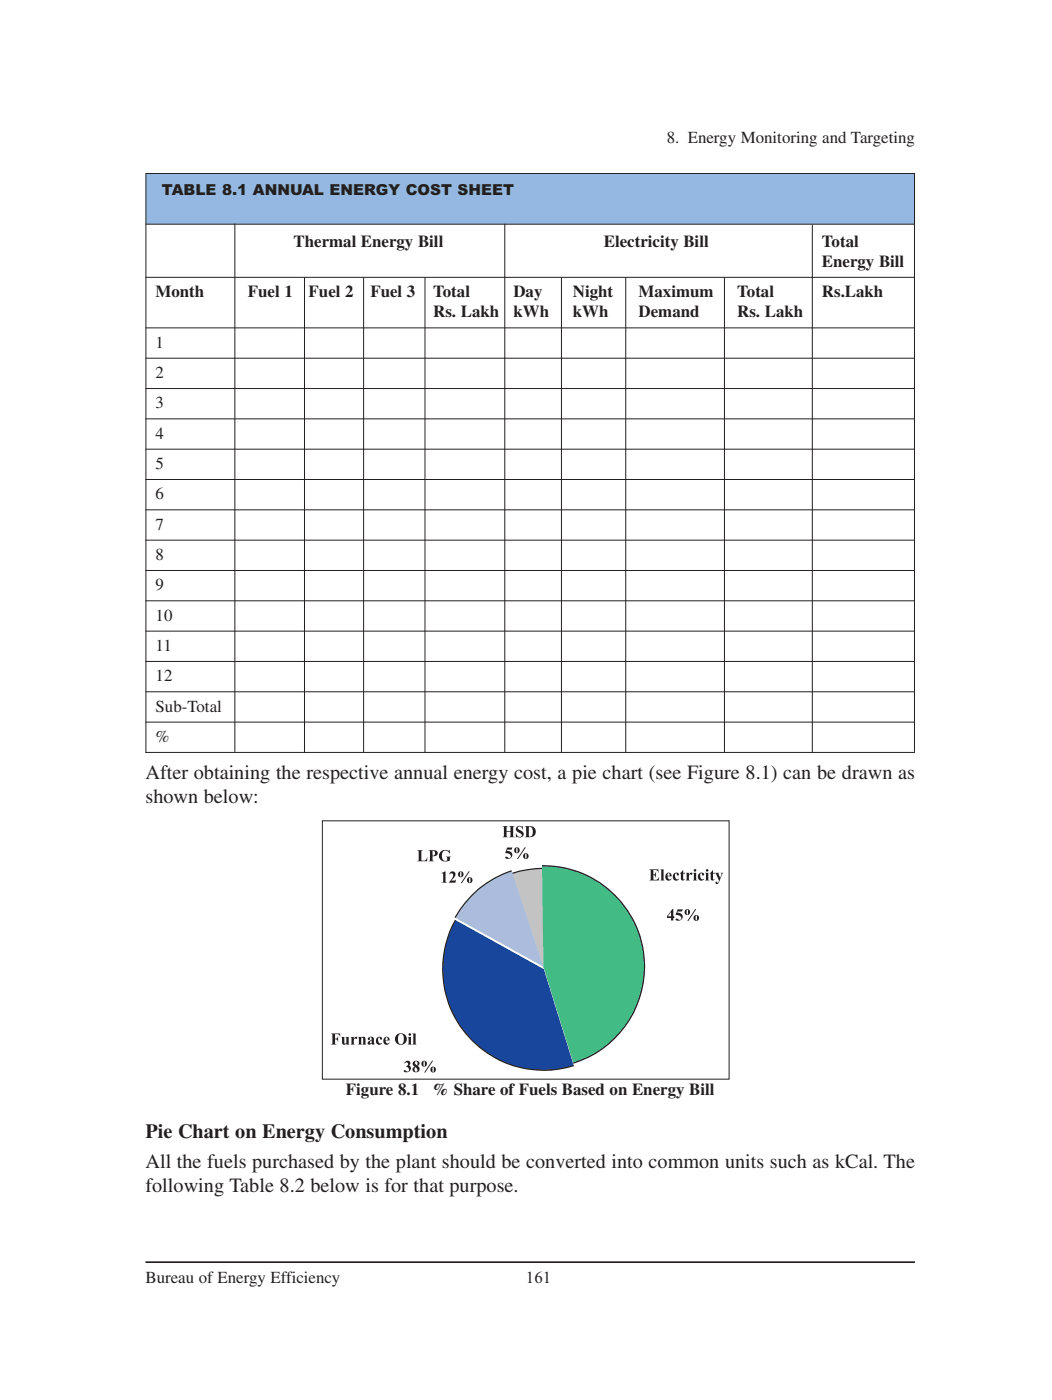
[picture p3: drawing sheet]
<svg xmlns="http://www.w3.org/2000/svg" width="220mm" height="293mm" viewBox="0 0 220 293" stroke-linecap="round" stroke-linejoin="round" font-family="sans-serif">
<path d="M30.4 264.3h161.1" fill="none" stroke="#231f20" stroke-width=".35"/>
<path d="M30.5 36.3h160.9v10.6h-160.9z" fill="#94b8e1"/>
<g fill="none" stroke="#231f20" stroke-width=".21">
<path d="M30.5 36.3h160.9v10.6h-160.9zM191.4 36.6v120.8M30.4 58.1h161.1M30.5 47v110.6M49.1 46.8v110.7M63.7 58v99.6M76.1 58.1v99.4M88.9 58.1v99.5M105.6 46.9v110.6M117.5 58.1v99.5M130.9 58.1v99.5M151.6 58v99.6"/>
<path d="M170 47v110.7M30.4 68.7h161.1M30.4 75h161.1M30.4 81.4h161.1M30.4 87.7h161.1M30.4 94.1h161.1M30.4 100.4h161.1M30.4 106.8h161.1M30.4 113.1h161.1M30.4 119.5h161.1M30.4 125.8h161.1M30.4 132.2h161.1"/>
<path d="M30.4 138.5h161.1M30.4 144.9h161.1M30.4 151.2h161.1M30.4 157.6h161.1"/>
</g>
<path d="M95.3 192.7l18.5 10.2 6.3 20.2a21.1 21.1 0 0 1-22.8-6.8 21.1 21.1 0 0 1-2-23.6z" fill-rule="evenodd" fill="#18469d"/>
<path d="M95.3 192.7a21.1 21.1 0 0 0 2 23.6 21.1 21.1 0 0 0 22.8 6.8" fill="none" stroke="#231f20" stroke-width=".25"/>
<path d="M107.2 182.9a22.6 22.6 0 0 1 6.3-1.1l.3 21.1z" fill-rule="evenodd" fill="#c3c3c3"/>
<path d="M113.5 181.8a22.6 22.6 0 0 0-6.3 1.1" fill="none" stroke="#231f20" stroke-width=".25"/>
<path d="M113.4 181.3a21.1 21.1 0 0 1 21.2 17.8 21.1 21.1 0 0 1-14.6 23.5l-6.3-20.2z" fill-rule="evenodd" fill="#42bb85"/>
<path d="M113.4 181.3a21.1 21.1 0 0 1 21.2 17.8 21.1 21.1 0 0 1-14.6 23.5" fill="none" stroke="#231f20" stroke-width=".25"/>
<path d="M98.8 187.5a20.7 20.7 0 0 1 8.3-5.2l6.6 20.1-18.5-10.2 1.1-1.7z" fill-rule="evenodd" fill="#acbcdd"/>
<path d="M107.1 182.3a21.2 21.2 0 0 0-11.9 9.9" fill="none" stroke="#231f20" stroke-width=".25"/>
<g fill="#231f20">
<path d="M135.8 182h2v.7a.8 .8 0 0 0-1.1-.5l.1 .9a.47 .47 0 0 0 .4-.5l.1 1.2-.2-.4-.4-.1v.8a.74 .74 0 0 0 1.3-.5l-.2 .8h-2l.3-.2 .1-.2v-1.8z" fill-rule="evenodd"/>
<path d="M138.2 182h.7v2.2l.1 .2h-.8l.2-.4v-1.8z" fill-rule="evenodd"/>
<path d="M139.4 183a.64 .64 0 0 1 .8-.2 .64 .64 0 0 1 .4 .7h-.9a.45 .45 0 0 0 .2 .6 .45 .45 0 0 0 .6-.2 .7 .7 0 0 1-1 .5 .7 .7 0 0 1-.3-1.1zM139.8 182.8l-.1 .6h.4v-.5z" fill-rule="evenodd"/>
<path d="M141.1 182.9a.48 .48 0 0 1 .7-.2 .48 .48 0 0 1 .1 .6h-.2l-.2-.5a.7 .7 0 0 0-.2 .8 .7 .7 0 0 0 .6 .5l.2-.1a.7 .7 0 0 1-1 .3 .7 .7 0 0 1-.3-.9z" fill-rule="evenodd"/>
<path d="M142.9 182.2l.1 .6h.3v.1h-.3v1.2l.1 .1 .2-.2a.42 .42 0 0 1-.5 .4 .42 .42 0 0 1-.3-.6v-.9h-.2z" fill-rule="evenodd"/>
<path d="M143.5 182.8h.7v.3l.2-.3a.25 .25 0 0 1 .4 0 .25 .25 0 0 1-.1 .4 .25 .25 0 0 1-.3-.1l-.2 .3v.6l.2 .4h-.9l.2-.4v-1z" fill-rule="evenodd"/>
<path d="M145.2 182.3a.27 .27 0 0 1 .5 0 .27 .27 0 0 1-.5 0zM145 182.8h.7v1.4l.2 .2h-.9l.2-.4v-1z" fill-rule="evenodd"/>
<path d="M146.4 182.9a.48 .48 0 0 1 .6-.2 .48 .48 0 0 1 .2 .6h-.2l-.2-.5a.7 .7 0 0 0-.3 .8 .7 .7 0 0 0 .7 .5l.1-.1a.7 .7 0 0 1-.9 .3 .7 .7 0 0 1-.3-.9z" fill-rule="evenodd"/>
<path d="M147.7 182.3a.27 .27 0 0 1 .5 0 .27 .27 0 0 1-.5 0zM147.5 182.8h.7v1.4l.2 .2h-.9l.2-.4v-1z" fill-rule="evenodd"/>
<path d="M149.1 182.2l.1 .6h.4v.1h-.4v1.2l.1 .1 .2-.2a.42 .42 0 0 1-.5 .4 .42 .42 0 0 1-.3-.6v-.9h-.2z" fill-rule="evenodd"/>
<path d="M149.6 182.8h.9l-.2 .1 .4 .9 .3-.8-.2-.2h.5l-.8 1.9a.38 .38 0 0 1-.4 .4 .38 .38 0 0 1-.4-.3 .23 .23 0 0 1 .3-.1 .23 .23 0 0 1 .1 .2l.4-.5z" fill-rule="evenodd"/>
<path d="M140.7 190.4h.2v1.5h.2v.3h-.2v.5h-.5v-.5h-.8v-.3zM140.4 191l-.7 .9h.7z" fill-rule="evenodd"/>
<path d="M141.8 190.4h1.1l-.2 .5h-.9l-.1 .2a.89 .89 0 0 1 1.1 1 .89 .89 0 0 1-1.4 .5 .22 .22 0 0 1 .1-.3 .22 .22 0 0 1 .3 .1 .43 .43 0 0 0 .7 .1 .43 .43 0 0 0-.2-.7l-.9-.2z" fill-rule="evenodd"/>
<path d="M145.5 190.4h.2l-1.7 2.4h-.2zM143.2 191a.61 .61 0 0 1 1.2 0 .61 .61 0 0 1-1.2 0zM143.8 190.5l-.1 .1a.71 .71 0 0 0 .1 .9 .74 .74 0 0 0 .1-1zM145.1 192.2a.61 .61 0 0 1 1.2 0 .61 .61 0 0 1-1.2 0zM145.6 191.7v.1a.63 .63 0 0 0 .1 .9l.1-.1a.71 .71 0 0 0-.1-.9z" fill-rule="evenodd"/>
<path d="M69.2 216.4h2v.7a.81 .81 0 0 0-1.1-.6v1a.57 .57 0 0 0 .6-.5v1.2l-.2-.5-.4-.1v1l.3 .1h-1.2l.3-.1 .1-.3-.1-1.6z" fill-rule="evenodd"/>
<path d="M71.4 217.1h.7v1.3l.1 .2 .3-.3v-1l-.2-.2h.7v1.4l.1 .2h-.6v-.2a.5 .5 0 0 1-.7 .2 .5 .5 0 0 1-.2-.6v-.8z" fill-rule="evenodd"/>
<path d="M73.4 217.1h.6v.4l.3-.3a.25 .25 0 0 1 .4 0 .25 .25 0 0 1-.1 .4 .25 .25 0 0 1-.4-.2l-.2 .4v.6l.2 .3h-.8l.2-.3v-1z" fill-rule="evenodd"/>
<path d="M74.9 217.1h.7v.2a.5 .5 0 0 1 .6-.2 .5 .5 0 0 1 .3 .7v.7l.2 .2h-.9l.2-.3v-1l-.1-.1-.3 .2v1l.1 .2h-.8l.2-.3v-1.1z" fill-rule="evenodd"/>
<path d="M77 217.3a.66 .66 0 0 1 .8-.2 .66 .66 0 0 1 .4 .6l.1 .8h.1a.33 .33 0 0 1-.3 .3 .33 .33 0 0 1-.3-.3 .42 .42 0 0 1-.6 .3 .42 .42 0 0 1-.2-.5l.8-.6a.31 .31 0 0 0 0-.4 .31 .31 0 0 0-.4 0h-.1a.25 .25 0 0 1 0 .4 .25 .25 0 0 1-.3 0 .25 .25 0 0 1 0-.4zM77.6 218l-.2 .3 .2 .2 .2-.1v-.6z" fill-rule="evenodd"/>
<path d="M79 217.2a.48 .48 0 0 1 .6-.2 .48 .48 0 0 1 .2 .7l-.2-.1-.2-.4a.7 .7 0 0 0-.3 .8 .7 .7 0 0 0 .7 .5l.1-.2a.7 .7 0 0 1-.9 .4 .7 .7 0 0 1-.3-.9z" fill-rule="evenodd"/>
<path d="M80.4 217.3a.64 .64 0 0 1 .8-.1 .64 .64 0 0 1 .4 .7h-.9a.45 .45 0 0 0 .2 .6 .45 .45 0 0 0 .6-.2 .7 .7 0 0 1-1 .4 .7 .7 0 0 1-.3-1zM80.8 217.2l-.1 .6h.4v-.5z" fill-rule="evenodd"/>
<path d="M82.7 217.6a1.23 1.23 0 0 1 2.4 0 1.23 1.23 0 0 1-2.4 0zM83.5 216.6a1.61 1.61 0 0 0 .2 2 .76 .76 0 0 0 .8-1 .72 .72 0 0 0-.1-.8 .72 .72 0 0 0-.9-.2z" fill-rule="evenodd"/>
<path d="M85.5 216.6a.27 .27 0 0 1 .5 0 .27 .27 0 0 1-.5 0zM85.3 217.1h.7v1.4l.2 .2h-.9l.2-.3v-1.1z" fill-rule="evenodd"/>
<path d="M86.3 216.4h.7v2.1l.2 .2h-.9l.2-.3v-1.8z" fill-rule="evenodd"/>
<path d="M84.8 222.4a.55 .55 0 0 1 .8-.2 .55 .55 0 0 1 0 .9 .82 .82 0 0 1 .1 1.2 .82 .82 0 0 1-1.2 0v-.1a.38 .38 0 0 1 .6 .2 .48 .48 0 0 0 .5-.5 .48 .48 0 0 0-.5-.5l-.2-.1a.44 .44 0 0 0 .5-.4 .44 .44 0 0 0-.4-.4l-.4 .2z" fill-rule="evenodd"/>
<path d="M86.5 222.3a.66 .66 0 0 1 .9-.2 .66 .66 0 0 1 .3 .9l-.3 .2a.73 .73 0 0 1 0 1.3 .73 .73 0 0 1-1.1-.7l.5-.4a.65 .65 0 0 1-.3-1.1zM86.9 222.3a.46 .46 0 0 0 .4 .7 .41 .41 0 0 0 .1-.5 .41 .41 0 0 0-.5-.2zM86.9 223.5l-.1 .2a.38 .38 0 0 0 0 .6 .38 .38 0 0 0 .5-.1 .7 .7 0 0 0-.4-.7z" fill-rule="evenodd"/>
<path d="M90.4 222.1h.2l-1.6 2.5h-.2zM88.1 222.7a.65 .65 0 0 1 1.3 0 .65 .65 0 0 1-1.3 0zM88.7 222.2l-.1 .2a.71 .71 0 0 0 .2 .9 .74 .74 0 0 0 .1-1zM90 223.9a.61 .61 0 0 1 1.2 0 .61 .61 0 0 1-1.2 0zM90.6 223.5l-.1 .1a.63 .63 0 0 0 .2 .9l.1-.2a.71 .71 0 0 0-.2-.9z" fill-rule="evenodd"/>
<path d="M87.3 178h1.2l-.3 .3v1.7a.78 .78 0 0 0 1.2-.5v.8h-2.1l.3-.1v-.3v-1.6z" fill-rule="evenodd"/>
<path d="M89.7 178h1a.67 .67 0 0 1 .9 .6 .67 .67 0 0 1-.8 .7h-.3v.8l.3 .2h-1.1l.2-.1 .1-.3v-1.6zM90.5 178.2v1a.5 .5 0 0 0 .6-.5 .5 .5 0 0 0-.6-.5z" fill-rule="evenodd"/>
<path d="M92.2 178.3a2 2 0 0 1 1.8-.2l.1-.1v.8a.86 .86 0 0 0-1-.7 .86 .86 0 0 0-.6 1.1 .81 .81 0 0 0 .2 .9 .81 .81 0 0 0 .9 .1v-.7l-.3-.1h1.1l-.3 .2v.6a1.39 1.39 0 0 1-1.6 0 1.39 1.39 0 0 1-.6-1.5z" fill-rule="evenodd"/>
<path d="M92.3 182.9l.9-.4v2.1l.4 .2h-1.3l.4-.2v-1.4a.23 .23 0 0 0-.1-.3 .23 .23 0 0 0-.3 0z" fill-rule="evenodd"/>
<path d="M94.3 182.6a.67 .67 0 0 1 .9 .1 .67 .67 0 0 1-.1 1l-.7 .7h.8l.2-.2-.1 .6h-1.4a1.7 1.7 0 0 0 .8-1.8l-.3-.1-.4 .2z" fill-rule="evenodd"/>
<path d="M98.1 182.5h.2l-1.7 2.4h-.2zM95.8 183.1a.61 .61 0 0 1 1.2 0 .61 .61 0 0 1-1.2 0zM96.4 182.6l-.1 .1a.7 .7 0 0 0 .1 .9 .74 .74 0 0 0 .1-1zM97.7 184.3a.61 .61 0 0 1 1.2 0 .61 .61 0 0 1-1.2 0zM98.2 183.8v.1a.63 .63 0 0 0 .1 .9l.1-.1a.71 .71 0 0 0-.1-.9z" fill-rule="evenodd"/>
<path d="M105.1 173h1.2l-.3 .2v.8h.8v-.8l-.3-.2h1.2l-.3 .1v.3v1.7l.3 .2h-1.2l.3-.2v-.9h-.8v.9l.3 .2h-1.2l.3-.1v-.3v-1.7z" fill-rule="evenodd"/>
<path d="M108.2 173.1a.96 .96 0 0 1 1.1 0l.1-.2v.8a.62 .62 0 0 0-.4-.6 .62 .62 0 0 0-.7 .3l.2 .3a1.18 1.18 0 0 1 1.1 1.1 1.17 1.17 0 0 1-1.5 .5l-.1 .1v-.9a.74 .74 0 0 0 .4 .6 .74 .74 0 0 0 .8-.1 .65 .65 0 0 0-.7-.7 .72 .72 0 0 1-.3-1.2z" fill-rule="evenodd"/>
<path d="M109.8 173h1a1.17 1.17 0 0 1 1.3 1.1 1.17 1.17 0 0 1-1.3 1.2h-1l.2-.1 .1-.3v-1.7zM110.7 173.1v2a.53 .53 0 0 0 .6 0 .53 .53 0 0 0 .2-.6 .95 .95 0 0 0-.8-1.4z" fill-rule="evenodd"/>
<path d="M106.1 177.5h1.1l-.2 .4h-.9l-.1 .2a.88 .88 0 0 1 1.2 1.1 .88 .88 0 0 1-1.5 .5 .22 .22 0 0 1 .1-.3 .22 .22 0 0 1 .3 .1 .43 .43 0 0 0 .8 0 .43 .43 0 0 0-.3-.7l-.9-.2z" fill-rule="evenodd"/>
<path d="M109.8 177.4h.2l-1.6 2.5h-.2zM107.6 178a.61 .61 0 0 1 1.2 0 .61 .61 0 0 1-1.2 0zM108.1 177.5l-.1 .2a.71 .71 0 0 0 .2 .9 .74 .74 0 0 0 .1-1zM109.4 179.3a.61 .61 0 0 1 1.2 0 .61 .61 0 0 1-1.2 0zM110 178.8l-.1 .1a.63 .63 0 0 0 .2 .9l.1-.2a.71 .71 0 0 0-.2-.9z" fill-rule="evenodd"/>
</g>
<path d="M67.5 171.9h85.1v54.1h-85.1z" fill="none" stroke="#231f20" stroke-width=".21"/>
<g font-size="4.2" fill="#231f20">
<text x="30.4" y="163.2">After obtaining the respective annual energy cost, a pie chart (see Figure 8.1) can be drawn as</text>
<text x="30.4" y="168.2">shown below:</text>
<text x="30.4" y="238.2">Pie Chart on Energy Consumption</text>
<text x="30.4" y="244.6">All the fuels purchased by the plant should be converted into common units such as kCal. The</text>
<text x="30.4" y="249.5">following Table 8.2 below is for that purpose.</text>
</g>
<g font-size="3.5" fill="#231f20">
<text x="139.5" y="29.9">8. Energy Monitoring and Targeting</text>
<text x="61.4" y="51.6">Thermal Energy Bill</text>
<text x="126.4" y="51.6">Electricity Bill</text>
<text x="172" y="51.6">Total</text>
<text x="172" y="55.9">Energy Bill</text>
<text x="32.6" y="62.2">Month</text>
<text x="51.9" y="62.2">Fuel 1</text>
<text x="64.6" y="62.2">Fuel 2</text>
<text x="77.5" y="62.2">Fuel 3</text>
<text x="90.6" y="62.2">Total</text>
<text x="107.4" y="62.2">Day</text>
<text x="119.9" y="62.2">Night</text>
<text x="133.6" y="62.2">Maximum</text>
<text x="154.3" y="62.2">Total</text>
<text x="172" y="62.2">Rs.Lakh</text>
<text x="90.6" y="66.5">Rs. Lakh</text>
<text x="107.4" y="66.5">kWh</text>
<text x="119.9" y="66.5">kWh</text>
<text x="133.6" y="66.5">Demand</text>
<text x="154.3" y="66.5">Rs. Lakh</text>
<text x="32.6" y="72.8">1</text>
<text x="32.6" y="79.2">2</text>
<text x="32.6" y="85.5">3</text>
<text x="32.6" y="91.9">4</text>
<text x="32.6" y="98.2">5</text>
<text x="32.6" y="104.6">6</text>
<text x="32.6" y="110.9">7</text>
<text x="32.6" y="117.3">8</text>
<text x="32.6" y="123.6">9</text>
<text x="32.6" y="130">10</text>
<text x="32.6" y="136.3">11</text>
<text x="32.6" y="142.7">12</text>
<text x="32.6" y="149">Sub-Total</text>
<text x="32.6" y="155.4">%</text>
<text x="72.4" y="229.4">Figure 8.1</text>
<text x="90.4" y="229.4">% Share of Fuels Based on Energy Bill</text>
<text x="30.4" y="268.7">Bureau of Energy Efficiency</text>
<text x="110.1" y="268.7">161</text>
</g>
<text font-size="3.2" fill="#231f20" x="33.9" y="40.8">TABLE 8.1 ANNUAL ENERGY COST SHEET</text>
</svg>
